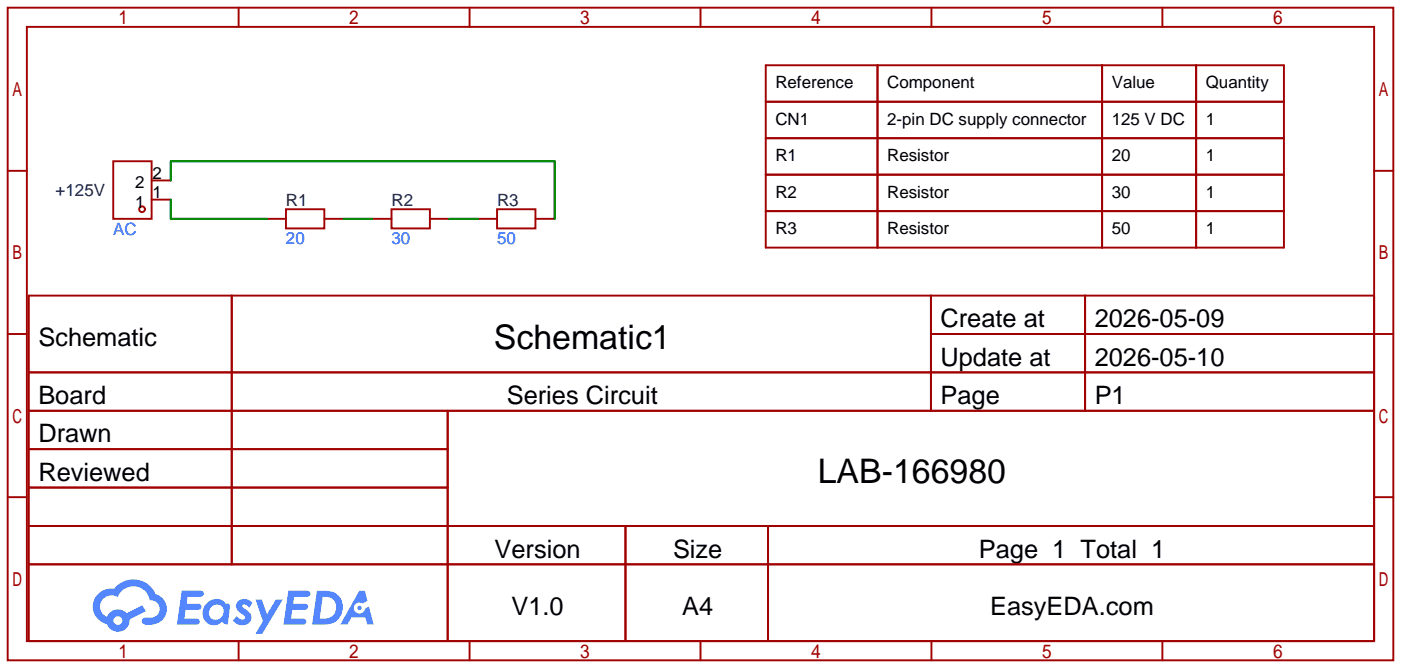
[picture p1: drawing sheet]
<svg xmlns="http://www.w3.org/2000/svg" width="185mm" height="88mm" viewBox="0 0 185 88" stroke-linecap="round" stroke-linejoin="round" font-family="sans-serif">
<g fill="none" stroke="#a10000" stroke-width=".25">
<path d="M1 1h183.4v86.4h-183.4zM3.6 3.6h178.3v81.2h-178.3zM31.6 1v2.6M62.1 1v2.6M92.7 1v2.6M123.3 1v2.6M153.8 1v2.6M1 22.6h2.6M3.8 39.1h178.1v45.7h-178.1zM30.7 39.1v35.6M123.2 39.1v15.3M143.6 39.1v15.3"/>
<path d="M181.9 22.6h2.5M1 44.2h2.6M3.8 49.3h178.1M3.8 54.4h178.1M3.8 59.4h55.4M59.2 54.4v30.4M123.2 44.2h61.2M1 65.8h2.6M3.8 69.6h178.1M3.8 64.5h55.4M3.8 74.7h178.1M82.8 69.6v15.2"/>
<path d="M101.7 69.6v15.2M181.9 65.8h2.5M31.6 84.8v2.6M62.1 84.8v2.6M92.7 84.8v2.6M123.3 84.8v2.6M153.8 84.8v2.6"/>
</g>
<g fill="#5487ff">
<path d="M31.5 79.5a1.3 1.3 0 0 1 1.9 .3l-.4 .6a.54 .54 0 0 0-.9-.2v.1a2.71 2.71 0 0 1 1.2 1.2 1.27 1.27 0 0 1-.9 1.2 1.27 1.27 0 0 1-1.4-.4l-.2-.2 .5-.6a.7 .7 0 0 0 1.1 .3v-.3a2.92 2.92 0 0 1-1.2-1.1 .84 .84 0 0 1 .3-.9z"/>
<path d="M33.8 79.3h.9l.6 2 1.2-2h.9l-2.7 4.6h-.9l1-1.7z"/>
<path d="M24.1 78.2h1.6a1.31 1.31 0 0 1 1.2 .2 .4 .4 0 0 1-.3 .6h-1.8l-.1 .9h1.6a.4 .4 0 0 1 .4 .4 .4 .4 0 0 1-.4 .4h-1.7l-.2 1.2h.8a1.23 1.23 0 0 1 1.2 .2 .39 .39 0 0 1-.4 .6h-2.6z"/>
<path d="M38.2 78.2h1.6a1.32 1.32 0 0 1 1.2 .2 .39 .39 0 0 1-.3 .6h-1.8l-.1 .9h1.6a.4 .4 0 0 1 .4 .4 .4 .4 0 0 1-.4 .4h-1.7l-.2 1.2h.8a1.23 1.23 0 0 1 1.2 .2 .39 .39 0 0 1-.3 .5h-2.7z"/>
<path d="M47.6 78.2h.7l.3 1.3-.6 .4a.75 .75 0 0 0-1.1 .3 .75 .75 0 0 0 .5 1 .75 .75 0 0 0 .9-.7l.5-.2 .7 2.3h-.9l-.2-.9h-1.9l-.5 .9h-1z"/>
<path d="M41.9 78.2l-.6 4.5a6.3 6.3 0 0 0 2.9-.3 2.26 2.26 0 0 0 1.1-2.8 2.26 2.26 0 0 0-2.6-1.4zM42.7 79a1.47 1.47 0 0 1 1.8 1.2 1.47 1.47 0 0 1-1.5 1.7h-.7z"/>
<path d="M27.4 79.8a1.63 1.63 0 0 0-.5 2 1.63 1.63 0 0 0 1.9 .8l.6-.3 .3 .3 .4 .1 .4-2.5-.2-.3h-.2a.57 .57 0 0 1-.6-.4 1.73 1.73 0 0 0-2.1 .3zM28 80.3a.95 .95 0 0 1 1.4-.1 .95 .95 0 0 1-.1 1.4 .96 .96 0 0 1-1.4 .2 .96 .96 0 0 1 .1-1.5z"/>
<path d="M13 78.6a2.37 2.37 0 0 0 1.2 4 1.54 1.54 0 0 0 1.7 1 1.54 1.54 0 0 0 1.2-1.6l2.2-1.1-.5-.8-2 1a1.57 1.57 0 0 0-2.6 .5 1.5 1.5 0 0 1-.8-2.1 1.5 1.5 0 0 1 2.2-.5 2.23 2.23 0 0 1 2.3-1.4 2.23 2.23 0 0 1 2 1.8 1.16 1.16 0 0 1 1.2 1.1 1.16 1.16 0 0 1-1.1 1.2h-.7a.47 .47 0 0 0-.5 .4 .47 .47 0 0 0 .4 .6 2.33 2.33 0 0 0 2.9-2.1 2.1 2.1 0 0 0-1.5-2 3.2 3.2 0 0 0-5.5-.7h-.3a2.55 2.55 0 0 0-1.8 .7zM15 82.1a.6 .6 0 0 1 1.2 0 .6 .6 0 0 1-1.2 0z"/>
<circle cx="47.6" cy="80.4" r=".28"/>
</g>
<g fill="none" stroke="#a10000" stroke-width=".25">
<path d="M101.3 8.6h68.6v24.2h-68.6zM101.3 13.5h68.6M101.3 18.3h68.6M116.1 8.6v24.2M145.9 8.6v24.2M158.3 8.6v24.2M15 21.3h5.1v7.7h-5.1zM20.1 26.4h2.5M20.1 23.9h2.5M35.3 29h2.5M37.8 27.7h5.1v2.5h-5.1zM42.9 29h2.6"/>
<path d="M49.3 29h2.5M51.8 27.7h5.1v2.5h-5.1zM56.9 29h2.5M63.2 29h2.6M65.8 27.7h5.1v2.5h-5.1zM70.9 29h2.5M101.3 23.1h68.6M101.3 27.9h68.6"/>
<circle cx="18.8" cy="27.7" r=".38"/>
</g>
<path d="M22.6 26.4v2.6h12.7M22.6 23.9v-2.6h50.8v7.7M45.5 29h3.8M59.4 29h3.8" fill="none" stroke="#008700" stroke-width=".25"/>
<g font-size="4.5">
<text x="65.4" y="46.2">Schematic1</text>
<text x="108.2" y="64">LAB-166980</text>
</g>
<g font-size="3.4">
<text x="5.1" y="45.8">Schematic</text>
<text x="124.5" y="43.3">Create at</text>
<text x="144.9" y="43.3">2026-05-09</text>
<text x="5.1" y="53.5">Board</text>
<text x="67.1" y="53.5">Series Circuit</text>
<text x="124.5" y="48.4">Update at</text>
<text x="124.5" y="53.5">Page</text>
<text x="144.9" y="48.4">2026-05-10</text>
<text x="144.9" y="53.5">P1</text>
<text x="5.1" y="58.5">Drawn</text>
<text x="5.1" y="63.6">Reviewed</text>
<text x="65.4" y="73.8">Version</text>
<text x="89.1" y="73.8">Size</text>
<text x="129.6" y="73.8">Page 1 Total 1</text>
<text x="67.7" y="81.4">V1.0</text>
<text x="90.3" y="81.4">A4</text>
<text x="131" y="81.4">EasyEDA.com</text>
</g>
<g font-size="2.2">
<text x="102.6" y="11.7">Reference</text>
<text x="117.4" y="11.7">Component</text>
<text x="147.1" y="11.7">Value</text>
<text x="159.6" y="11.7">Quantity</text>
<text x="102.6" y="16.5">CN1</text>
<text x="117.4" y="16.5">2-pin DC supply connector</text>
<text x="147.1" y="16.5">125 V DC</text>
<text x="159.6" y="16.5">1</text>
<text x="20.2" y="23.7">2</text>
<text x="102.6" y="21.4">R1</text>
<text x="117.4" y="21.4">Resistor</text>
<text x="147.1" y="21.4">20</text>
<text x="159.6" y="21.4">1</text>
<text x="17.9" y="27.5">1</text>
<text x="17.9" y="24.9">2</text>
<text x="20.2" y="26.2">1</text>
<text x="102.6" y="26.2">R2</text>
<text x="117.4" y="26.2">Resistor</text>
<text x="147.1" y="26.2">30</text>
<text x="159.6" y="26.2">1</text>
<text x="102.6" y="31">R3</text>
<text x="117.4" y="31">Resistor</text>
<text x="147.1" y="31">50</text>
<text x="159.6" y="31">1</text>
</g>
<g font-size="2.2" fill="#000080">
<text x="7.4" y="26">+125V</text>
<text x="37.8" y="27.2">R1</text>
<text x="51.8" y="27.2">R2</text>
<text x="65.8" y="27.2">R3</text>
</g>
<g font-size="2.2" fill="#00f">
<text x="15" y="31">AC</text>
<text x="37.8" y="32.3">20</text>
<text x="51.8" y="32.3">30</text>
<text x="65.8" y="32.3">50</text>
</g>
</svg>
